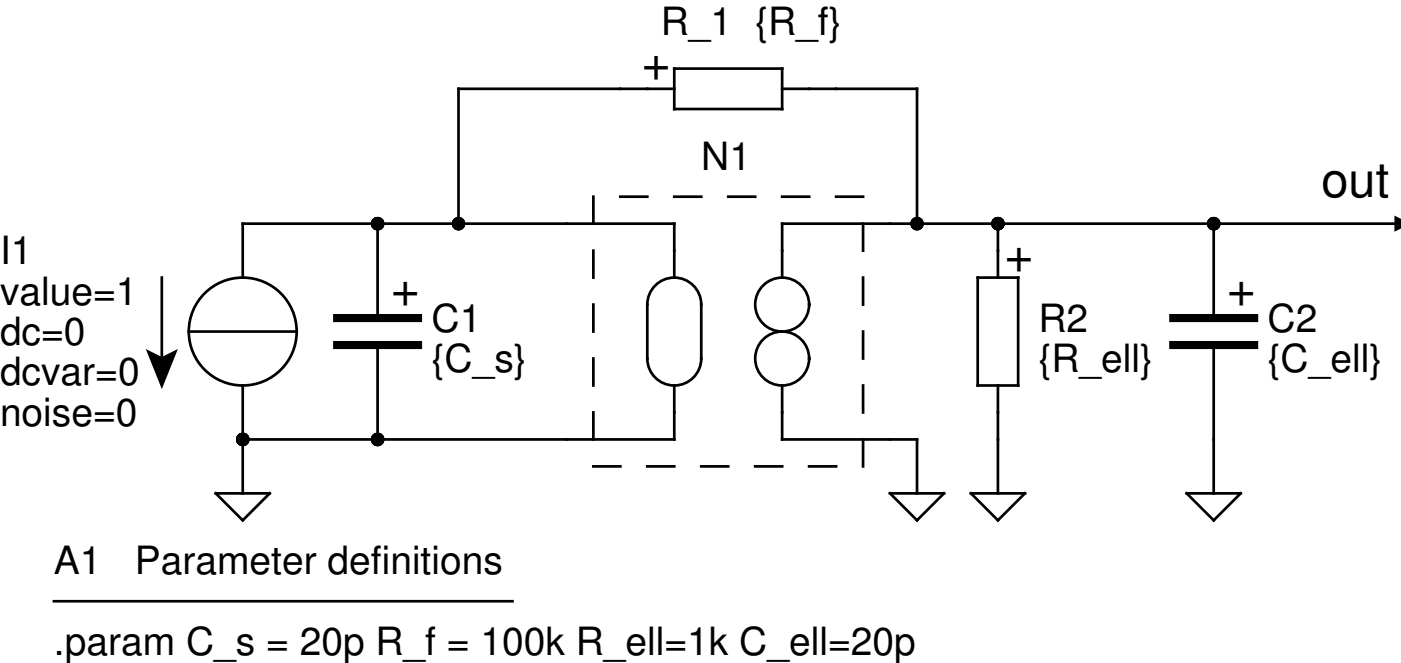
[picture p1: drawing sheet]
<svg xmlns="http://www.w3.org/2000/svg" width="132mm" height="62mm" viewBox="0 0 132 62" stroke-linecap="round" stroke-linejoin="round" font-family="sans-serif">
<g fill="none" stroke="#000" stroke-width=".25">
<path d="M55.9 18.5v2.6M58.4 18.5h2.6M63.5 8.4h-20.3v12.7M63.5 6.5h10.2v3.8h-10.2zM63.5 18.5h2.5M68.6 18.5h2.5M73.7 8.4h12.7v12.7M73.7 18.5h2.5M78.7 18.5h2.6M14 33.1l1.2 .7 1.3-.7-1.3 3.2zM15.2 26.1v7.7M17.8 31.2h10.1"/>
<path d="M22.9 26.1v-5h40.6v5M22.9 36.3v10.2M35.6 21.1v8.9M35.6 32.5v8.9M55.9 23.6v2.5M55.9 28.7v2.5M55.9 33.8v2.5M55.9 38.8v2.6M61.9 26.7a2.54 2.54 0 0 1 2.7-.3 2.54 2.54 0 0 1 1.4 2.3v5.1a2.54 2.54 0 0 1-2.5 2.5 2.54 2.54 0 0 1-2.5-2.5v-5.1a2.54 2.54 0 0 1 .9-2zM63.5 36.3v5.1h-40.6M73.7 36.3v5.1h12.7v5.1M81.3 21.1v2.5"/>
<path d="M81.3 26.1v2.6M81.3 31.2v2.6M81.3 36.3v2.5M92.1 26.1h3.8v10.2h-3.8zM94 21.1v5M94 36.3v10.2M114.3 21.1v8.9M114.3 32.5v14M132 21.1h-58.3v5M5.1 56.6h43.2M20.3 46.5h5.1l-2.5 2.5zM55.9 43.9h2.5"/>
<path d="M61 43.9h2.5M66 43.9h2.6M71.1 43.9h2.6M76.2 43.9h2.5M81.3 41.4v2.5M83.8 46.5h5.1l-2.5 2.5zM91.4 46.5h5.1l-2.5 2.5zM111.8 46.5h5l-2.5 2.5z"/>
<circle cx="22.9" cy="31.2" r="5.1"/>
<circle cx="73.7" cy="28.7" r="2.54"/>
<circle cx="73.7" cy="33.8" r="2.54"/>
</g>
<path d="M31.7 32.5h7.7M31.7 30h7.7M110.5 32.5h7.6M110.5 30h7.6" fill="none" stroke="#000" stroke-width=".76"/>
<g fill="#000">
<path d="M14 33.1l1.2 .7 1.3-.7-1.3 3.2zM131.3 20.3l.7 .8-.7 .7z"/>
<circle cx="35.6" cy="21.1" r=".64"/>
<circle cx="43.2" cy="21.1" r=".64"/>
<circle cx="86.4" cy="21.1" r=".64"/>
<circle cx="94" cy="21.1" r=".64"/>
<circle cx="114.3" cy="21.1" r=".64"/>
<circle cx="22.9" cy="41.4" r=".64"/>
<circle cx="35.6" cy="41.4" r=".64"/>
</g>
<g font-size="4.6">
<text x="62.9" y="7.7" transform="rotate(-90 62.9 7.7)">+</text>
<text x="124.5" y="18.5">out</text>
<text x="36.8" y="28.7">+</text>
<text x="94.6" y="25.5">+</text>
<text x="115.6" y="28.7">+</text>
</g>
<g font-size="3.7">
<text x="62.2" y="3.3">R_1 {R_f}</text>
<text x="66" y="16">N1</text>
<text x="0" y="24.9">I1</text>
<text x="0" y="28.7">value=1</text>
<text x="0" y="32.5">dc=0</text>
<text x="40.6" y="31.2">C1</text>
<text x="40.6" y="35">{C_s}</text>
<text x="97.8" y="35">{R_ell}</text>
<text x="97.8" y="31.2">R2</text>
<text x="119.4" y="31.2">C2</text>
<text x="119.4" y="35">{C_ell}</text>
<text x="0" y="40.1">noise=0</text>
<text x="0" y="36.3">dcvar=0</text>
<text x="5.1" y="54.1">A1</text>
<text x="12.7" y="54.1">Parameter definitions</text>
<text x="5.1" y="61.7">.param C_s = 20p R_f = 100k R_ell=1k C_ell=20p</text>
</g>
</svg>
